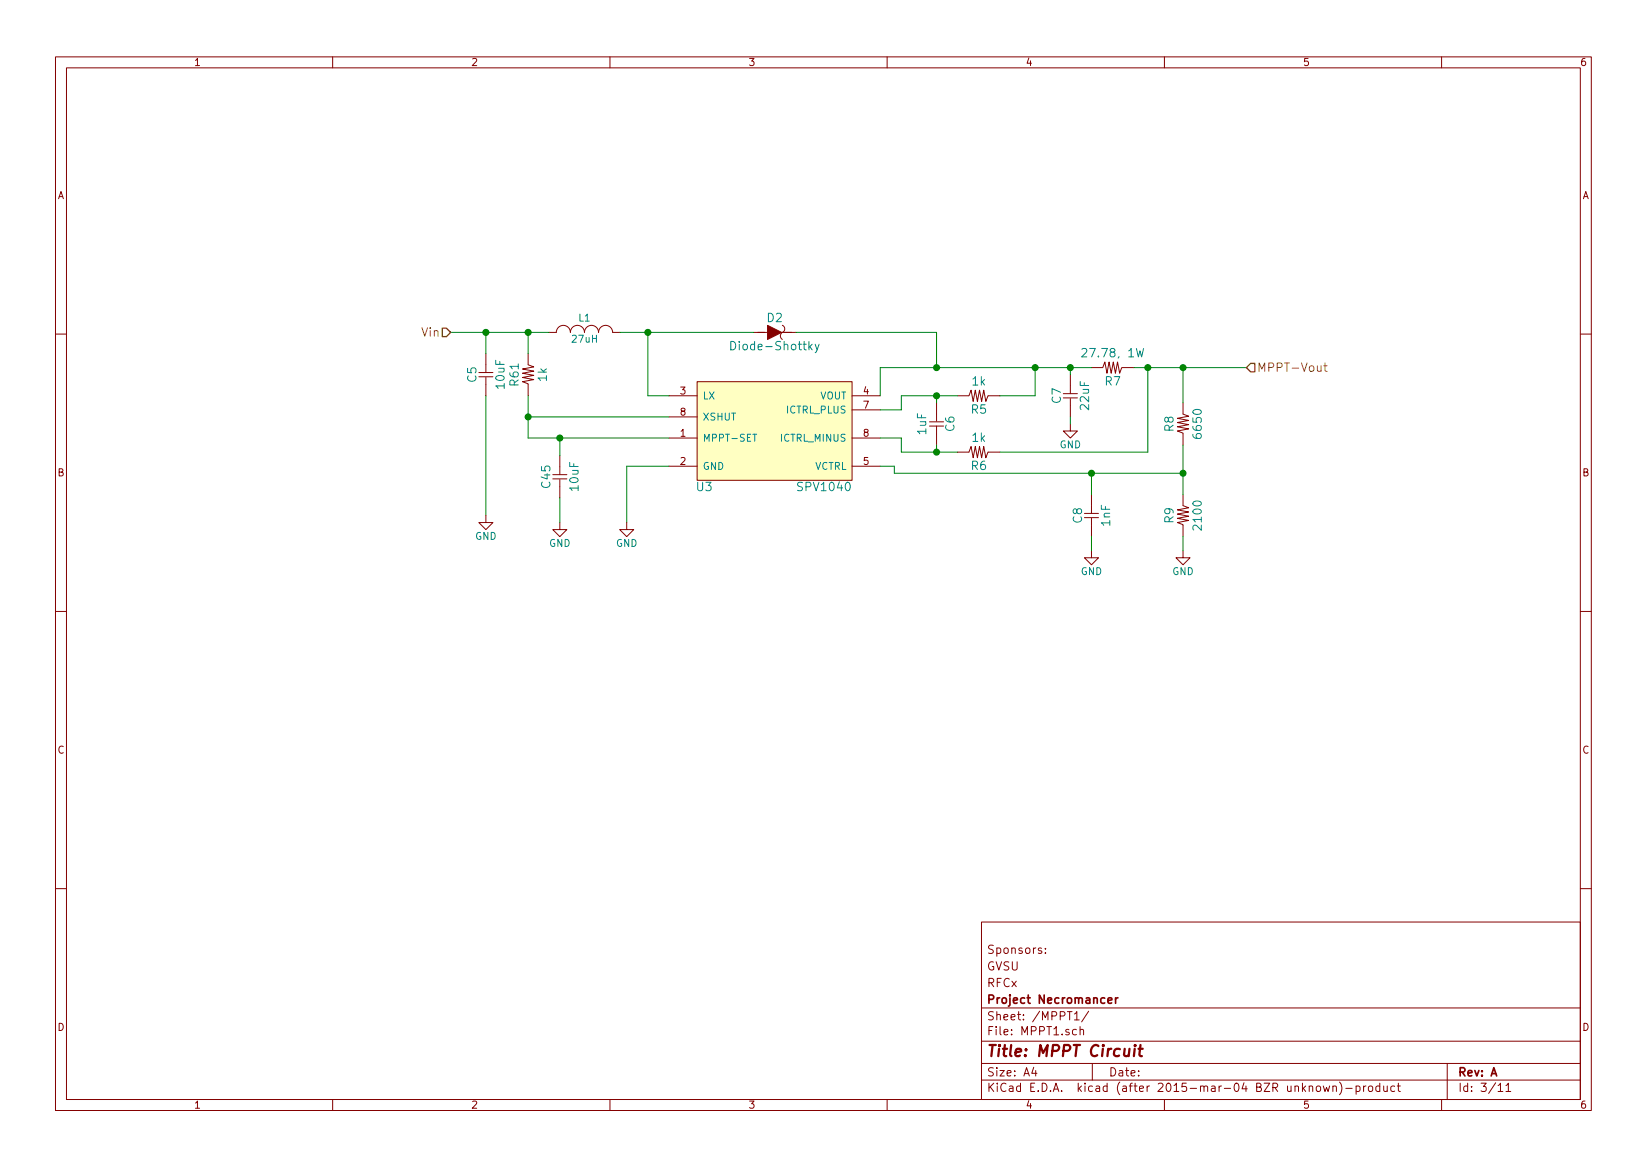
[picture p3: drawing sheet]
<svg xmlns="http://www.w3.org/2000/svg" width="297mm" height="210mm" viewBox="0 0 297 210" stroke-linecap="round" stroke-linejoin="round" font-family="sans-serif">
<g fill="none" stroke="#840000" stroke-width=".18">
<path d="M10 10.3h277v189.9h-277zM12 12.2h273v186.1h-273zM60 10.3v1.9M110 10.3v1.9M160 10.3v1.9M210 10.3v1.9M260 10.3v1.9M99.1 59.9h1.2a1.27 1.27 0 0 1 1.3-1.2 1.27 1.27 0 0 1 1.3 1.2 1.27 1.27 0 0 1 1.2-1.2 1.27 1.27 0 0 1 1.3 1.2 1.27 1.27 0 0 1 1.3-1.2 1.27 1.27 0 0 1 1.2 1.2 1.27 1.27 0 0 1 1.3-1.2 1.27 1.27 0 0 1 1.3 1.2h1.3M135.9 59.9h2.4M141.1 58.7a.68 .68 0 0 1 .4 .6 .68 .68 0 0 1-.4 .6M141.1 59.9a.74 .74 0 0 0 0 1.3M141.1 59.9h2.4"/>
<path d="M10 60.2h2M86.4 67.9h2.5M86.4 67.2h2.5M87.6 63.7v3.5M87.6 68.1v3.3M95.2 65.8l1.1 .4-2.1 .3 2.1 .4-2.1 .4 2.1 .4-2.1 .4 2.1 .3-2.1 .4 1 .4v2.2M95.2 63.7v2.1M120.6 79h5.1M120.6 71.4h5.1M120.6 75.2h5.1M125.7 68.8h28v17.8h-28zM153.7 79h5"/>
<path d="M153.7 71.4h5M153.7 73.9h5M167.6 76.1h2.6M167.6 76.8h2.6M168.9 72.6v3.3M168.9 76.8v3.5M172.7 71.4h2M174.8 71.4l.3-1 .4 2 .4-2 .4 2 .4-2 .3 2 .4-2 .4 2 .4-1h2.1M191.8 71.7h2.5M191.8 71h2.5M193 76.4v1.3h1.3l-1.3 1.3-1.2-1.3h1.2M193 67.6v3.4"/>
<path d="M193 71.9v3.3M196.8 66.3h2.1M198.9 66.3l.4-1 .3 2 .4-2 .4 2 .4-2 .4 2 .3-2 .4 2 .4-1h2.2M213.4 72.6v2.1l1 .4-2.1 .3 2.1 .4-2.1 .4 2.1 .4-2.1 .4 2.1 .3-2.1 .4 1.1 .4v.1M213.4 78.3v2M285 60.2h2M87.6 93v1.2h1.3l-1.3 1.3-1.2-1.3h1.2M99.7 86.4h2.5M99.7 85.6h2.5M101 94.2v1.3h1.2l-1.2 1.3-1.3-1.3h1.3M101 82.2v3.4M101 86.5v3.3"/>
<path d="M113 94.2v1.3h1.3l-1.3 1.3-1.2-1.3h1.2M120.6 84.1h5.1M153.7 84.1h5M172.7 81.5h2M174.8 81.5l.3-1 .4 2 .4-2 .4 2 .4-2 .3 2 .4-2 .4 2 .4-1h2.1M195.6 93.3h2.5M195.6 92.6h2.5M196.8 99.3v1.3h1.3l-1.3 1.2-1.2-1.2h1.2M196.8 89.1v3.5M196.8 93.5v3.3M213.4 89.1v2.1l1 .4-2.1 .3 2.1 .4-2.1 .4 2.1 .4-2.1 .4 2.1 .3-2.1 .4 1.1 .4v.1M213.4 99.3v1.3h1.2l-1.2 1.2-1.3-1.2h1.3"/>
<path d="M213.4 94.8v2M10 110.3h2M285 110.3h2M10 160.2h2M177 166.3h108v32h-108zM188.5 171.8v.1M188.5 171v.1M285 160.2h2M60 198.3v1.9M110 198.3v1.9M160 198.3v1.9M177 194.8h108"/>
<path d="M177 191.8h108M177 187.8h108M177 181.8h108M186.4 192.5l-.3 1h.9M186.8 193v1M193.8 182.8l.4-.4v1.5M193.8 183.9h.8M194.1 185.7l-.4-.1-.3 .3 .1 .6 .2 .1 .4-.1M194.8 185.7l.2-.1 .4 .1v.9M194.8 185.1v1.5M196.3 182.3l-1.2 2M197 191.8v3"/>
<path d="M210 198.3v1.9M237.5 196l.2-.2 .4 .2 .1 .5-.2 .2-.3 .1-.2-.1zM238.7 195.8l.3 1 .2-.7 .3 .7 .3-1M240.4 196l.2-.2 .4 .1v.9M240.4 195.8v1M241.6 195.1a1.71 1.71 0 0 1 0 2.3M242.7 196.3h1.2M244.6 195.9l.4-.1 .3 .3-.1 .6h-.6M244.6 195.8v1.5M245.9 195.8v1M246.4 195.8l-.5 .3M246.9 196l.2-.2 .4 .2 .1 .5-.2 .2-.3 .1-.2-.1z"/>
<path d="M248.8 195.9l-.4-.1-.3 .3 .1 .6 .2 .1 .4-.1M248.8 195.3v1.5M249.6 195.8v.9l.4 .1 .2-.1M250.2 195.8v1M251.5 195.9l-.4-.1-.3 .3 .1 .6 .2 .1 .4-.1M252 195.8h.6M252.2 195.3v1.3l.4 .2M260 198.3v1.9M261 191.8v6.5M270.2 195.8l.4-.5v1.5M270.2 196.8h.8M271.6 195.8l.4-.5v1.5"/>
<path d="M271.6 196.8h.9"/>
</g>
<path d="M204.6 189.1l-.1 1.3M204.7 188.4v.2l.1-.1-.1-.1v.2M205.3 189.1h.8M205.7 188.4l-.2 1.8 .1 .1 .3 .1" fill="none" stroke="#840000" stroke-width=".41"/>
<path d="M201.2 179.9v1M201.6 179.9l-.4 .3M199.8 180.4l.7-.1v-.3l-.4-.1-.3 .2 .1 .7h.6" fill="none" stroke="#840000" stroke-width=".3"/>
<path d="M125.7 68.8h28v17.8h-28z" fill="#ffffc2" stroke="#ffffc2" stroke-width=".25"/>
<path d="M131.8 61.6a.77 .77 0 0 1 .9 .7 .77 .77 0 0 1-.9 .8zM135.8 78.3h.7M147 62.1l.4 1M147.7 62.1l-.5 1.3-.2 .2M195.1 63l.6-.2 .2 .2 .1 .3-.1 .2-.8 .9h.9M205 62.8l.3 1.6 .3-1.1 .3 1.1 .3-1.6" fill="none" stroke="#008484" stroke-width=".18"/>
<path d="M138.4 58.7l2.6 1.2-2.6 1.3z" fill="#840000" stroke="#840000" stroke-width=".18"/>
<g fill="none" stroke="#008400" stroke-width=".18">
<path d="M81.3 59.9h17.8M87.6 59.9v3.8M95.2 59.9v3.8M111.8 59.9h24.1M116.8 59.9v11.5h3.8M143.5 59.9h25.4v6.4M87.6 71.4v21.6M95.2 75.2h25.4M95.2 71.4v7.6h25.4M101 79v3.2M158.7 79h3.9v2.5h10.1M168.9 71.4v1.2"/>
<path d="M172.7 71.4h-10.1v2.5h-3.9M186.7 66.3v5.1h-6.4M193 66.3v1.3M193 75.2v1.2M196.8 66.3h-38.1v5.1M204.5 66.3h20.3M207 66.3v15.2h-26.7M213.4 66.3v6.3M101 89.8v4.4M120.6 84.1h-7.6v10.1M158.7 84.1h2.6v1.2h52.1M168.9 80.3v1.2"/>
<path d="M196.8 85.3v3.8M196.8 96.8v2.5M213.4 80.3v8.8M213.4 96.8v2.5"/>
</g>
<g fill="#008400" stroke="#008400" stroke-width=".25">
<circle cx="95.3" cy="75.2" r=".51"/>
<circle cx="168.9" cy="81.5" r=".51"/>
<circle cx="213.4" cy="85.3" r=".51"/>
<circle cx="207" cy="66.3" r=".51"/>
<circle cx="95.3" cy="59.9" r=".51"/>
<circle cx="87.6" cy="59.9" r=".51"/>
<circle cx="168.9" cy="71.4" r=".51"/>
<circle cx="186.7" cy="66.3" r=".51"/>
<circle cx="168.9" cy="66.3" r=".51"/>
<circle cx="193" cy="66.3" r=".51"/>
<circle cx="213.4" cy="66.3" r=".51"/>
<circle cx="116.8" cy="59.9" r=".51"/>
<circle cx="196.9" cy="85.3" r=".51"/>
<circle cx="101" cy="79" r=".51"/>
</g>
<path d="M79.8 59.2h.7l.8 .7-.8 .8h-.7zM225.6 65.5h.7v1.6h-.7l-.8-.8z" fill="none" stroke="#848400" stroke-width=".25"/>
<path d="M238.8 66h.5M239 65.5v1.3l.3 .2" fill="none" stroke="#848400" stroke-width=".18"/>
<text font-size="2.8" fill="#840000" x="178" y="190.5">Title: MPPT Circuit</text>
<g font-size="2.1" fill="#008484">
<text x="138.4" y="58.1">D2</text>
<text x="132.5" y="63.2">Diode-Shottky</text>
<text x="195.8" y="64.4">27.78, 1W</text>
<text x="85.9" y="68.9" transform="rotate(-90 85.9 68.9)">C5</text>
<text x="91" y="70" transform="rotate(-90 91 70)">10uF</text>
<text x="93.5" y="69.5" transform="rotate(-90 93.5 69.5)">R61</text>
<text x="98.6" y="68.7" transform="rotate(-90 98.6 68.7)">1k</text>
<text x="175.4" y="69.5">1k</text>
<text x="199.3" y="69.5">R7</text>
<text x="172.1" y="77.8" transform="rotate(-90 172.1 77.8)">C6</text>
<text x="175.2" y="74.6">R5</text>
<text x="191.3" y="72.7" transform="rotate(-90 191.3 72.7)">C7</text>
<text x="196.4" y="73.8" transform="rotate(-90 196.4 73.8)">22uF</text>
<text x="211.7" y="77.8" transform="rotate(-90 211.7 77.8)">R8</text>
<text x="167.1" y="78.3" transform="rotate(-90 167.1 78.3)">1uF</text>
<text x="175.4" y="79.7">1k</text>
<text x="216.7" y="78.8" transform="rotate(-90 216.7 78.8)">6650</text>
<text x="99.3" y="87.9" transform="rotate(-90 99.3 87.9)">C45</text>
<text x="104.3" y="88.4" transform="rotate(-90 104.3 88.4)">10uF</text>
<text x="125.7" y="88.6">U3</text>
<text x="144.1" y="88.6">SPV1040</text>
<text x="175.2" y="84.8">R6</text>
<text x="195.1" y="94.3" transform="rotate(-90 195.1 94.3)">C8</text>
<text x="200.2" y="94.8" transform="rotate(-90 200.2 94.8)">1nF</text>
<text x="211.7" y="94.3" transform="rotate(-90 211.7 94.3)">R9</text>
<text x="216.7" y="95.3" transform="rotate(-90 216.7 95.3)">2100</text>
</g>
<g font-size="2.1" fill="#848400">
<text x="76" y="60.7">Vin</text>
<text x="226.7" y="67.1">MPPT-Vout</text>
</g>
<g font-size="2.1" fill="#840000">
<text x="178" y="172">Sponsors:</text>
<text x="178" y="178">RFCx</text>
<text x="178" y="175">GVSU</text>
<text x="178" y="184">Sheet: /MPPT1/</text>
<text x="178" y="181">Project Necromancer</text>
<text x="178" y="186.7">File: MPPT1.sch</text>
<text x="178" y="196.9">KiCad E.D.A. kicad (after 2015-mar-04 BZR unknown)-product</text>
<text x="178" y="194.1">Size: A4</text>
<text x="200" y="194.1">Date:</text>
<text x="263" y="194.1">Rev: A</text>
<text x="263" y="196.9">Id: 3/11</text>
</g>
<g font-size="1.8" fill="#840000">
<text x="35" y="11.9">1</text>
<text x="85" y="11.9">2</text>
<text x="135" y="11.9">3</text>
<text x="185" y="11.9">4</text>
<text x="235" y="11.9">5</text>
<text x="285" y="11.9">6</text>
<text x="10.4" y="35.9">A</text>
<text x="285.4" y="35.9">A</text>
<text x="122.7" y="71.1">3</text>
<text x="155.7" y="71.1">4</text>
<text x="122.7" y="74.9">8</text>
<text x="155.7" y="73.7">7</text>
<text x="122.7" y="78.7">1</text>
<text x="122.7" y="83.8">2</text>
<text x="155.7" y="83.8">5</text>
<text x="155.7" y="78.7">8</text>
<text x="10.4" y="85.9">B</text>
<text x="285.4" y="85.9">B</text>
<text x="10.4" y="135.9">C</text>
<text x="285.4" y="135.9">C</text>
<text x="10.4" y="185.9">D</text>
<text x="285.4" y="185.9">D</text>
<text x="35" y="199.9">1</text>
<text x="85" y="199.9">2</text>
<text x="135" y="199.9">3</text>
<text x="185" y="199.9">4</text>
<text x="235" y="199.9">5</text>
<text x="285" y="199.9">6</text>
</g>
<g font-size="1.8" fill="#008484">
<text x="104.4" y="58">L1</text>
<text x="103.3" y="61.8">27uH</text>
<text x="126.7" y="72">LX</text>
<text x="126.7" y="75.8">XSHUT</text>
<text x="141.8" y="74.5">ICTRL_PLUS</text>
<text x="147.8" y="72">VOUT</text>
<text x="126.7" y="79.6">MPPT-SET</text>
<text x="140.8" y="79.6">ICTRL_MINUS</text>
<text x="191.1" y="80.8">GND</text>
<text x="126.7" y="84.7">GND</text>
<text x="146.8" y="84.7">VCTRL</text>
<text x="85.7" y="97.3">GND</text>
<text x="99" y="98.6">GND</text>
<text x="111.1" y="98.6">GND</text>
<text x="194.9" y="103.7">GND</text>
<text x="211.4" y="103.7">GND</text>
</g>
</svg>
